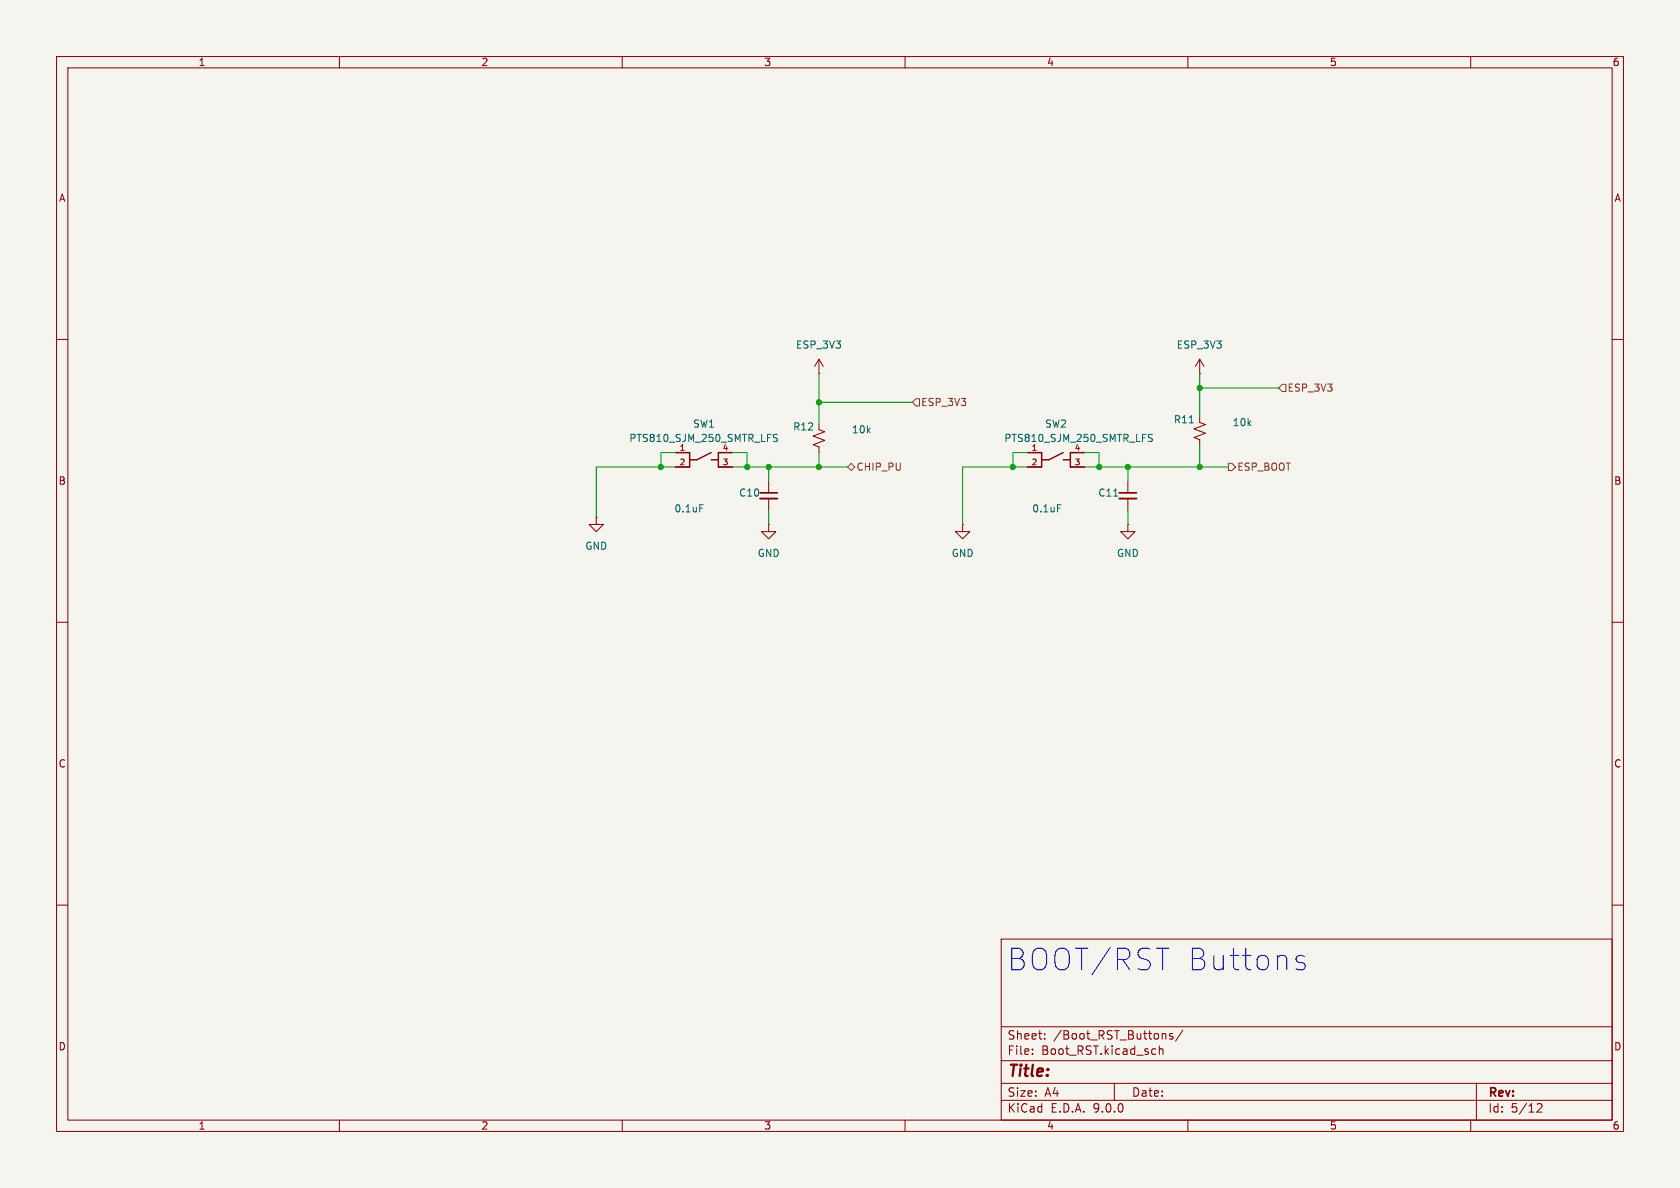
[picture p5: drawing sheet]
(kicad_sch
 (version 20250114)
 (generator "eeschema")
 (generator_version "9.0")
 (paper "A4")
 (lib_symbols
  (symbol "Device:C_Small"
   (pin_numbers (hide yes))
   (pin_names
    (offset 0.254) (hide yes)) (exclude_from_sim no) (in_bom yes) (on_board yes)
   (property "Reference" "C" (at 0.254 1.778 0) (effects (font (size 1.27 1.27)) (justify left)))
   (property "Value" "C_Small" (at 0.254 -2.032 0) (effects (font (size 1.27 1.27)) (justify left)))
   (property "Footprint" "" (at 0 0 0) (effects (font (size 1.27 1.27)) (hide yes)))
   (property "Datasheet" "~" (at 0 0 0) (effects (font (size 1.27 1.27)) (hide yes)))
   (property "Description" "Unpolarized capacitor, small symbol" (at 0 0 0) (effects (font (size 1.27 1.27)) (hide yes)))
   (symbol "C_Small_0_1"
    (polyline (pts (xy -1.524 0.508) (xy 1.524 0.508)) (stroke (width 0.3048) (type default)) (fill (type none)))
    (polyline (pts (xy -1.524 -0.508) (xy 1.524 -0.508)) (stroke (width 0.3302) (type default)) (fill (type none))))
   (symbol "C_Small_1_1"
    (pin passive line (at 0 2.54 270) (length 2.032) (name "~" (effects (font (size 1.27 1.27)))) (number "1" (effects (font (size 1.27 1.27)))))
    (pin passive line (at 0 -2.54 90) (length 2.032) (name "~" (effects (font (size 1.27 1.27)))) (number "2" (effects (font (size 1.27 1.27))))))
   (embedded_fonts no))
  (symbol "Device:R_Small_US"
   (pin_numbers (hide yes))
   (pin_names
    (offset 0.254) (hide yes)) (exclude_from_sim no) (in_bom yes) (on_board yes)
   (property "Reference" "R" (at 0.762 0.508 0) (effects (font (size 1.27 1.27)) (justify left)))
   (property "Value" "R_Small_US" (at 0.762 -1.016 0) (effects (font (size 1.27 1.27)) (justify left)))
   (property "Footprint" "" (at 0 0 0) (effects (font (size 1.27 1.27)) (hide yes)))
   (property "Datasheet" "~" (at 0 0 0) (effects (font (size 1.27 1.27)) (hide yes)))
   (property "Description" "Resistor, small US symbol" (at 0 0 0) (effects (font (size 1.27 1.27)) (hide yes)))
   (symbol "R_Small_US_1_1"
    (polyline (pts (xy 0 1.524) (xy 1.016 1.143) (xy 0 0.762) (xy -1.016 0.381) (xy 0 0)) (stroke (width 0) (type default)) (fill (type none)))
    (polyline (pts (xy 0 0) (xy 1.016 -0.381) (xy 0 -0.762) (xy -1.016 -1.143) (xy 0 -1.524)) (stroke (width 0) (type default)) (fill (type none)))
    (pin passive line (at 0 2.54 270) (length 1.016) (name "~" (effects (font (size 1.27 1.27)))) (number "1" (effects (font (size 1.27 1.27)))))
    (pin passive line (at 0 -2.54 90) (length 1.016) (name "~" (effects (font (size 1.27 1.27)))) (number "2" (effects (font (size 1.27 1.27))))))
   (embedded_fonts no))
  (symbol "PTS810_SJM_250_SMTR_LFS:PTS810_SJM_250_SMTR_LFS"
   (pin_names
    (offset 1.016)) (exclude_from_sim no) (in_bom yes) (on_board yes)
   (property "Reference" "SW" (at -3.81 1.27 0) (effects (font (size 1.27 1.27)) (justify left bottom)))
   (property "Value" "PTS810_SJM_250_SMTR_LFS" (at -5.08 -6.35 0) (effects (font (size 1.27 1.27)) (justify left bottom)))
   (property "Footprint" "PTS810_SJM_250_SMTR_LFS:SW_PTS810_SJM_250_SMTR_LFS" (at 0 0 0) (effects (font (size 1.27 1.27)) (justify bottom) (hide yes)))
   (property "Datasheet" "" (at 0 0 0) (effects (font (size 1.27 1.27)) (hide yes)))
   (property "Description" "" (at 0 0 0) (effects (font (size 1.27 1.27)) (hide yes)))
   (property "MF" "C&K" (at 0 0 0) (effects (font (size 1.27 1.27)) (justify bottom) (hide yes)))
   (property "Description_1" "Tactile Switch SPST-NO Top Actuated Surface Mount" (at 0 0 0) (effects (font (size 1.27 1.27)) (justify bottom) (hide yes)))
   (property "Package" "None" (at 0 0 0) (effects (font (size 1.27 1.27)) (justify bottom) (hide yes)))
   (property "Price" "None" (at 0 0 0) (effects (font (size 1.27 1.27)) (justify bottom) (hide yes)))
   (property "Check_prices" "https://www.snapeda.com/parts/PTS810%20SJM%20250%20SMTR%20LFS/C%2526K/view-part/?ref=eda" (at 0 0 0) (effects (font (size 1.27 1.27)) (justify bottom) (hide yes)))
   (property "STANDARD" "Manufacturer Recommendations" (at 0 0 0) (effects (font (size 1.27 1.27)) (justify bottom) (hide yes)))
   (property "SnapEDA_Link" "https://www.snapeda.com/parts/PTS810%20SJM%20250%20SMTR%20LFS/C%2526K/view-part/?ref=snap" (at 0 0 0) (effects (font (size 1.27 1.27)) (justify bottom) (hide yes)))
   (property "MP" "PTS810 SJM 250 SMTR LFS" (at 0 0 0) (effects (font (size 1.27 1.27)) (justify bottom) (hide yes)))
   (property "Availability" "In Stock" (at 0 0 0) (effects (font (size 1.27 1.27)) (justify bottom) (hide yes)))
   (property "MANUFACTURER" "CnK" (at 0 0 0) (effects (font (size 1.27 1.27)) (justify bottom) (hide yes)))
   (symbol "PTS810_SJM_250_SMTR_LFS_0_0"
    (polyline (pts (xy -2.54 0) (xy -5.08 0)) (stroke (width 0.254) (type default)) (fill (type none)))
    (polyline (pts (xy -2.54 0) (xy -2.54 -1.27)) (stroke (width 0.254) (type default)) (fill (type none)))
    (polyline (pts (xy -2.54 -1.27) (xy -2.54 -2.54)) (stroke (width 0.254) (type default)) (fill (type none)))
    (polyline (pts (xy -2.54 -1.27) (xy -1.27 -1.27)) (stroke (width 0.254) (type default)) (fill (type none)))
    (polyline (pts (xy -2.54 -2.54) (xy -5.08 -2.54)) (stroke (width 0.254) (type default)) (fill (type none)))
    (polyline (pts (xy -1.27 -1.27) (xy 1.27 0)) (stroke (width 0.254) (type default)) (fill (type none)))
    (polyline (pts (xy 1.27 -1.27) (xy 2.54 -1.27)) (stroke (width 0.254) (type default)) (fill (type none)))
    (polyline (pts (xy 2.54 0) (xy 2.54 -1.27)) (stroke (width 0.254) (type default)) (fill (type none)))
    (polyline (pts (xy 2.54 0) (xy 5.08 0)) (stroke (width 0.254) (type default)) (fill (type none)))
    (polyline (pts (xy 2.54 -1.27) (xy 2.54 -2.54)) (stroke (width 0.254) (type default)) (fill (type none)))
    (polyline (pts (xy 2.54 -2.54) (xy 5.08 -2.54)) (stroke (width 0.254) (type default)) (fill (type none)))
    (pin passive line (at -5.08 0 0) (length 2.54) (name "~" (effects (font (size 1.016 1.016)))) (number "1" (effects (font (size 1.016 1.016)))))
    (pin passive line (at -5.08 -2.54 0) (length 2.54) (name "~" (effects (font (size 1.016 1.016)))) (number "2" (effects (font (size 1.016 1.016)))))
    (pin passive line (at 5.08 0 180) (length 2.54) (name "~" (effects (font (size 1.016 1.016)))) (number "4" (effects (font (size 1.016 1.016)))))
    (pin passive line (at 5.08 -2.54 180) (length 2.54) (name "~" (effects (font (size 1.016 1.016)))) (number "3" (effects (font (size 1.016 1.016))))))
   (embedded_fonts no))
  (symbol "power:GND"
   (power)
   (pin_numbers (hide yes))
   (pin_names
    (offset 0) (hide yes)) (exclude_from_sim no) (in_bom yes) (on_board yes)
   (property "Reference" "#PWR" (at 0 -6.35 0) (effects (font (size 1.27 1.27)) (hide yes)))
   (property "Value" "GND" (at 0 -3.81 0) (effects (font (size 1.27 1.27))))
   (property "Footprint" "" (at 0 0 0) (effects (font (size 1.27 1.27)) (hide yes)))
   (property "Datasheet" "" (at 0 0 0) (effects (font (size 1.27 1.27)) (hide yes)))
   (property "Description" "Power symbol creates a global label with name \"GND\" , ground" (at 0 0 0) (effects (font (size 1.27 1.27)) (hide yes)))
   (symbol "GND_0_1"
    (polyline (pts (xy 0 0) (xy 0 -1.27) (xy 1.27 -1.27) (xy 0 -2.54) (xy -1.27 -1.27) (xy 0 -1.27)) (stroke (width 0) (type default)) (fill (type none))))
   (symbol "GND_1_1"
    (pin power_in line (at 0 0 270) (length 0) (name "~" (effects (font (size 1.27 1.27)))) (number "1" (effects (font (size 1.27 1.27))))))
   (embedded_fonts no))
  (symbol "power:VDD"
   (power)
   (pin_numbers (hide yes))
   (pin_names
    (offset 0) (hide yes)) (exclude_from_sim no) (in_bom yes) (on_board yes)
   (property "Reference" "#PWR" (at 0 -3.81 0) (effects (font (size 1.27 1.27)) (hide yes)))
   (property "Value" "VDD" (at 0 3.556 0) (effects (font (size 1.27 1.27))))
   (property "Footprint" "" (at 0 0 0) (effects (font (size 1.27 1.27)) (hide yes)))
   (property "Datasheet" "" (at 0 0 0) (effects (font (size 1.27 1.27)) (hide yes)))
   (property "Description" "Power symbol creates a global label with name \"VDD\"" (at 0 0 0) (effects (font (size 1.27 1.27)) (hide yes)))
   (symbol "VDD_0_1"
    (polyline (pts (xy -0.762 1.27) (xy 0 2.54)) (stroke (width 0) (type default)) (fill (type none)))
    (polyline (pts (xy 0 2.54) (xy 0.762 1.27)) (stroke (width 0) (type default)) (fill (type none)))
    (polyline (pts (xy 0 0) (xy 0 2.54)) (stroke (width 0) (type default)) (fill (type none))))
   (symbol "VDD_1_1"
    (pin power_in line (at 0 0 90) (length 0) (name "~" (effects (font (size 1.27 1.27)))) (number "1" (effects (font (size 1.27 1.27))))))
   (embedded_fonts no)))
 (text "BOOT/RST Buttons"
  (exclude_from_sim no)
  (at 204.724 169.926 0)
  (effects (font (size 3.81 3.81))))
 (junction
  (at 144.78 82.55)
  (diameter 0)
  (color 0 0 0 0))
 (junction
  (at 212.09 82.55)
  (diameter 0)
  (color 0 0 0 0))
 (junction
  (at 179.07 82.55)
  (diameter 0)
  (color 0 0 0 0))
 (junction
  (at 132.08 82.55)
  (diameter 0)
  (color 0 0 0 0))
 (junction
  (at 199.39 82.55)
  (diameter 0)
  (color 0 0 0 0))
 (junction
  (at 194.31 82.55)
  (diameter 0)
  (color 0 0 0 0))
 (junction
  (at 212.09 68.58)
  (diameter 0)
  (color 0 0 0 0))
 (junction
  (at 144.78 71.12)
  (diameter 0)
  (color 0 0 0 0))
 (junction
  (at 135.89 82.55)
  (diameter 0)
  (color 0 0 0 0))
 (junction
  (at 116.84 82.55)
  (diameter 0)
  (color 0 0 0 0))
 (wire
  (pts (xy 194.31 82.55) (xy 199.39 82.55))
  (stroke (width 0) (type default)))
 (wire
  (pts (xy 191.77 82.55) (xy 194.31 82.55))
  (stroke (width 0) (type default)))
 (wire
  (pts (xy 135.89 90.17) (xy 135.89 92.71))
  (stroke (width 0) (type default)))
 (wire
  (pts (xy 212.09 68.58) (xy 212.09 73.66))
  (stroke (width 0) (type default)))
 (wire
  (pts (xy 129.54 82.55) (xy 132.08 82.55))
  (stroke (width 0) (type default)))
 (wire
  (pts (xy 212.09 78.74) (xy 212.09 82.55))
  (stroke (width 0) (type default)))
 (wire
  (pts (xy 105.41 82.55) (xy 116.84 82.55))
  (stroke (width 0) (type default)))
 (wire
  (pts (xy 132.08 80.01) (xy 132.08 82.55))
  (stroke (width 0) (type default)))
 (wire
  (pts (xy 212.09 66.04) (xy 212.09 68.58))
  (stroke (width 0) (type default)))
 (wire
  (pts (xy 179.07 82.55) (xy 181.61 82.55))
  (stroke (width 0) (type default)))
 (wire
  (pts (xy 144.78 66.04) (xy 144.78 71.12))
  (stroke (width 0) (type default)))
 (wire
  (pts (xy 212.09 82.55) (xy 217.17 82.55))
  (stroke (width 0) (type default)))
 (wire
  (pts (xy 116.84 80.01) (xy 119.38 80.01))
  (stroke (width 0) (type default)))
 (wire
  (pts (xy 144.78 71.12) (xy 144.78 74.93))
  (stroke (width 0) (type default)))
 (wire
  (pts (xy 144.78 80.01) (xy 144.78 82.55))
  (stroke (width 0) (type default)))
 (wire
  (pts (xy 199.39 90.17) (xy 199.39 92.71))
  (stroke (width 0) (type default)))
 (wire
  (pts (xy 135.89 82.55) (xy 144.78 82.55))
  (stroke (width 0) (type default)))
 (wire
  (pts (xy 170.18 82.55) (xy 170.18 92.71))
  (stroke (width 0) (type default)))
 (wire
  (pts (xy 116.84 82.55) (xy 119.38 82.55))
  (stroke (width 0) (type default)))
 (wire
  (pts (xy 129.54 80.01) (xy 132.08 80.01))
  (stroke (width 0) (type default)))
 (wire
  (pts (xy 135.89 82.55) (xy 135.89 85.09))
  (stroke (width 0) (type default)))
 (wire
  (pts (xy 105.41 82.55) (xy 105.41 91.44))
  (stroke (width 0) (type default)))
 (wire
  (pts (xy 170.18 82.55) (xy 179.07 82.55))
  (stroke (width 0) (type default)))
 (wire
  (pts (xy 135.89 82.55) (xy 132.08 82.55))
  (stroke (width 0) (type default)))
 (wire
  (pts (xy 179.07 80.01) (xy 181.61 80.01))
  (stroke (width 0) (type default)))
 (wire
  (pts (xy 199.39 82.55) (xy 199.39 85.09))
  (stroke (width 0) (type default)))
 (wire
  (pts (xy 212.09 68.58) (xy 226.06 68.58))
  (stroke (width 0) (type default)))
 (wire
  (pts (xy 191.77 80.01) (xy 194.31 80.01))
  (stroke (width 0) (type default)))
 (wire
  (pts (xy 144.78 71.12) (xy 161.29 71.12))
  (stroke (width 0) (type default)))
 (wire
  (pts (xy 199.39 82.55) (xy 212.09 82.55))
  (stroke (width 0) (type default)))
 (wire
  (pts (xy 179.07 80.01) (xy 179.07 82.55))
  (stroke (width 0) (type default)))
 (wire
  (pts (xy 194.31 80.01) (xy 194.31 82.55))
  (stroke (width 0) (type default)))
 (wire
  (pts (xy 144.78 82.55) (xy 149.86 82.55))
  (stroke (width 0) (type default)))
 (wire
  (pts (xy 116.84 80.01) (xy 116.84 82.55))
  (stroke (width 0) (type default)))
 (hierarchical_label "ESP_3V3"
  (shape input)
  (at 161.29 71.12 0)
  (effects (font (size 1.27 1.27)) (justify left)))
 (hierarchical_label "ESP_BOOT"
  (shape output)
  (at 217.17 82.55 0)
  (effects (font (size 1.27 1.27)) (justify left)))
 (hierarchical_label "CHIP_PU"
  (shape bidirectional)
  (at 149.86 82.55 0)
  (effects (font (size 1.27 1.27)) (justify left)))
 (hierarchical_label "ESP_3V3"
  (shape input)
  (at 226.06 68.58 0)
  (effects (font (size 1.27 1.27)) (justify left)))
 (symbol
  (lib_id "power:GND")
  (at 170.18 92.71 0)
  (unit 1)
  (exclude_from_sim no)
  (in_bom yes)
  (on_board yes)
  (dnp no)
  (fields_autoplaced yes)
  (property "Reference" "#PWR033" (at 170.18 99.06 0) (effects (font (size 1.27 1.27)) (hide yes)))
  (property "Value" "GND" (at 170.18 97.79 0) (effects (font (size 1.27 1.27))))
  (property "Footprint" "" (at 170.18 92.71 0) (effects (font (size 1.27 1.27)) (hide yes)))
  (property "Datasheet" "" (at 170.18 92.71 0) (effects (font (size 1.27 1.27)) (hide yes)))
  (property "Description" "Power symbol creates a global label with name \"GND\" , ground" (at 170.18 92.71 0) (effects (font (size 1.27 1.27)) (hide yes)))
  (pin "1"))
 (symbol
  (lib_id "power:GND")
  (at 105.41 91.44 0)
  (unit 1)
  (exclude_from_sim no)
  (in_bom yes)
  (on_board yes)
  (dnp no)
  (fields_autoplaced yes)
  (property "Reference" "#PWR031" (at 105.41 97.79 0) (effects (font (size 1.27 1.27)) (hide yes)))
  (property "Value" "GND" (at 105.41 96.52 0) (effects (font (size 1.27 1.27))))
  (property "Footprint" "" (at 105.41 91.44 0) (effects (font (size 1.27 1.27)) (hide yes)))
  (property "Datasheet" "" (at 105.41 91.44 0) (effects (font (size 1.27 1.27)) (hide yes)))
  (property "Description" "Power symbol creates a global label with name \"GND\" , ground" (at 105.41 91.44 0) (effects (font (size 1.27 1.27)) (hide yes)))
  (pin "1"))
 (symbol
  (lib_id "Device:R_Small_US")
  (at 144.78 77.47 180)
  (unit 1)
  (exclude_from_sim no)
  (in_bom yes)
  (on_board yes)
  (dnp no)
  (property "Reference" "R12" (at 144.018 75.438 0) (effects (font (size 1.27 1.27)) (justify left)))
  (property "Value" "10k" (at 154.178 75.946 0) (effects (font (size 1.27 1.27)) (justify left)))
  (property "Footprint" "Resistor_SMD:R_0805_2012Metric" (at 144.78 77.47 0) (effects (font (size 1.27 1.27)) (hide yes)))
  (property "Datasheet" "~" (at 144.78 77.47 0) (effects (font (size 1.27 1.27)) (hide yes)))
  (property "Description" "Resistor, small US symbol" (at 144.78 77.47 0) (effects (font (size 1.27 1.27)) (hide yes)))
  (pin "1")
  (pin "2"))
 (symbol
  (lib_id "power:VDD")
  (at 144.78 66.04 0)
  (unit 1)
  (exclude_from_sim no)
  (in_bom yes)
  (on_board yes)
  (dnp no)
  (fields_autoplaced yes)
  (property "Reference" "#PWR029" (at 144.78 69.85 0) (effects (font (size 1.27 1.27)) (hide yes)))
  (property "Value" "ESP_3V3" (at 144.78 60.96 0) (effects (font (size 1.27 1.27))))
  (property "Footprint" "" (at 144.78 66.04 0) (effects (font (size 1.27 1.27)) (hide yes)))
  (property "Datasheet" "" (at 144.78 66.04 0) (effects (font (size 1.27 1.27)) (hide yes)))
  (property "Description" "Power symbol creates a global label with name \"VDD\"" (at 144.78 66.04 0) (effects (font (size 1.27 1.27)) (hide yes)))
  (pin "1"))
 (symbol
  (lib_id "PTS810_SJM_250_SMTR_LFS:PTS810_SJM_250_SMTR_LFS")
  (at 186.69 80.01 0)
  (unit 1)
  (exclude_from_sim no)
  (in_bom yes)
  (on_board yes)
  (dnp no)
  (property "Reference" "SW2" (at 186.69 74.93 0) (effects (font (size 1.27 1.27))))
  (property "Value" "PTS810_SJM_250_SMTR_LFS" (at 190.754 77.47 0) (effects (font (size 1.27 1.27))))
  (property "Footprint" "PTS810_SJM_250_SMTR_LFS:SW_PTS810_SJM_250_SMTR_LFS" (at 186.69 80.01 0) (effects (font (size 1.27 1.27)) (justify bottom) (hide yes)))
  (property "Datasheet" "" (at 186.69 80.01 0) (effects (font (size 1.27 1.27)) (hide yes)))
  (property "Description" "" (at 186.69 80.01 0) (effects (font (size 1.27 1.27)) (hide yes)))
  (property "MF" "C&K" (at 186.69 80.01 0) (effects (font (size 1.27 1.27)) (justify bottom) (hide yes)))
  (property "Description_1" "Tactile Switch SPST-NO Top Actuated Surface Mount" (at 186.69 80.01 0) (effects (font (size 1.27 1.27)) (justify bottom) (hide yes)))
  (property "Package" "None" (at 186.69 80.01 0) (effects (font (size 1.27 1.27)) (justify bottom) (hide yes)))
  (property "Price" "None" (at 186.69 80.01 0) (effects (font (size 1.27 1.27)) (justify bottom) (hide yes)))
  (property "Check_prices" "https://www.snapeda.com/parts/PTS810%20SJM%20250%20SMTR%20LFS/C%2526K/view-part/?ref=eda" (at 186.69 80.01 0) (effects (font (size 1.27 1.27)) (justify bottom) (hide yes)))
  (property "STANDARD" "Manufacturer Recommendations" (at 186.69 80.01 0) (effects (font (size 1.27 1.27)) (justify bottom) (hide yes)))
  (property "SnapEDA_Link" "https://www.snapeda.com/parts/PTS810%20SJM%20250%20SMTR%20LFS/C%2526K/view-part/?ref=snap" (at 186.69 80.01 0) (effects (font (size 1.27 1.27)) (justify bottom) (hide yes)))
  (property "MP" "PTS810 SJM 250 SMTR LFS" (at 186.69 80.01 0) (effects (font (size 1.27 1.27)) (justify bottom) (hide yes)))
  (property "Availability" "In Stock" (at 186.69 80.01 0) (effects (font (size 1.27 1.27)) (justify bottom) (hide yes)))
  (property "MANUFACTURER" "CnK" (at 186.69 80.01 0) (effects (font (size 1.27 1.27)) (justify bottom) (hide yes)))
  (pin "2")
  (pin "1")
  (pin "3")
  (pin "4"))
 (symbol
  (lib_id "power:GND")
  (at 135.89 92.71 0)
  (unit 1)
  (exclude_from_sim no)
  (in_bom yes)
  (on_board yes)
  (dnp no)
  (fields_autoplaced yes)
  (property "Reference" "#PWR032" (at 135.89 99.06 0) (effects (font (size 1.27 1.27)) (hide yes)))
  (property "Value" "GND" (at 135.89 97.79 0) (effects (font (size 1.27 1.27))))
  (property "Footprint" "" (at 135.89 92.71 0) (effects (font (size 1.27 1.27)) (hide yes)))
  (property "Datasheet" "" (at 135.89 92.71 0) (effects (font (size 1.27 1.27)) (hide yes)))
  (property "Description" "Power symbol creates a global label with name \"GND\" , ground" (at 135.89 92.71 0) (effects (font (size 1.27 1.27)) (hide yes)))
  (pin "1"))
 (symbol
  (lib_id "Device:R_Small_US")
  (at 212.09 76.2 180)
  (unit 1)
  (exclude_from_sim no)
  (in_bom yes)
  (on_board yes)
  (dnp no)
  (property "Reference" "R11" (at 211.328 74.168 0) (effects (font (size 1.27 1.27)) (justify left)))
  (property "Value" "10k" (at 221.488 74.676 0) (effects (font (size 1.27 1.27)) (justify left)))
  (property "Footprint" "Resistor_SMD:R_0805_2012Metric" (at 212.09 76.2 0) (effects (font (size 1.27 1.27)) (hide yes)))
  (property "Datasheet" "~" (at 212.09 76.2 0) (effects (font (size 1.27 1.27)) (hide yes)))
  (property "Description" "Resistor, small US symbol" (at 212.09 76.2 0) (effects (font (size 1.27 1.27)) (hide yes)))
  (pin "1")
  (pin "2"))
 (symbol
  (lib_id "Device:C_Small")
  (at 199.39 87.63 0)
  (unit 1)
  (exclude_from_sim no)
  (in_bom yes)
  (on_board yes)
  (dnp no)
  (property "Reference" "C11" (at 194.056 87.122 0) (effects (font (size 1.27 1.27)) (justify left)))
  (property "Value" "0.1uF" (at 182.372 89.916 0) (effects (font (size 1.27 1.27)) (justify left)))
  (property "Footprint" "Capacitor_SMD:C_0805_2012Metric" (at 199.39 87.63 0) (effects (font (size 1.27 1.27)) (hide yes)))
  (property "Datasheet" "~" (at 199.39 87.63 0) (effects (font (size 1.27 1.27)) (hide yes)))
  (property "Description" "Unpolarized capacitor, small symbol" (at 199.39 87.63 0) (effects (font (size 1.27 1.27)) (hide yes)))
  (pin "2")
  (pin "1"))
 (symbol
  (lib_id "Device:C_Small")
  (at 135.89 87.63 0)
  (unit 1)
  (exclude_from_sim no)
  (in_bom yes)
  (on_board yes)
  (dnp no)
  (property "Reference" "C10" (at 130.556 87.122 0) (effects (font (size 1.27 1.27)) (justify left)))
  (property "Value" "0.1uF" (at 119.126 89.916 0) (effects (font (size 1.27 1.27)) (justify left)))
  (property "Footprint" "Capacitor_SMD:C_0805_2012Metric" (at 135.89 87.63 0) (effects (font (size 1.27 1.27)) (hide yes)))
  (property "Datasheet" "~" (at 135.89 87.63 0) (effects (font (size 1.27 1.27)) (hide yes)))
  (property "Description" "Unpolarized capacitor, small symbol" (at 135.89 87.63 0) (effects (font (size 1.27 1.27)) (hide yes)))
  (pin "2")
  (pin "1"))
 (symbol
  (lib_id "PTS810_SJM_250_SMTR_LFS:PTS810_SJM_250_SMTR_LFS")
  (at 124.46 80.01 0)
  (unit 1)
  (exclude_from_sim no)
  (in_bom yes)
  (on_board yes)
  (dnp no)
  (fields_autoplaced yes)
  (property "Reference" "SW1" (at 124.46 74.93 0) (effects (font (size 1.27 1.27))))
  (property "Value" "PTS810_SJM_250_SMTR_LFS" (at 124.46 77.47 0) (effects (font (size 1.27 1.27))))
  (property "Footprint" "PTS810_SJM_250_SMTR_LFS:SW_PTS810_SJM_250_SMTR_LFS" (at 124.46 80.01 0) (effects (font (size 1.27 1.27)) (justify bottom) (hide yes)))
  (property "Datasheet" "" (at 124.46 80.01 0) (effects (font (size 1.27 1.27)) (hide yes)))
  (property "Description" "" (at 124.46 80.01 0) (effects (font (size 1.27 1.27)) (hide yes)))
  (property "MF" "C&K" (at 124.46 80.01 0) (effects (font (size 1.27 1.27)) (justify bottom) (hide yes)))
  (property "Description_1" "Tactile Switch SPST-NO Top Actuated Surface Mount" (at 124.46 80.01 0) (effects (font (size 1.27 1.27)) (justify bottom) (hide yes)))
  (property "Package" "None" (at 124.46 80.01 0) (effects (font (size 1.27 1.27)) (justify bottom) (hide yes)))
  (property "Price" "None" (at 124.46 80.01 0) (effects (font (size 1.27 1.27)) (justify bottom) (hide yes)))
  (property "Check_prices" "https://www.snapeda.com/parts/PTS810%20SJM%20250%20SMTR%20LFS/C%2526K/view-part/?ref=eda" (at 124.46 80.01 0) (effects (font (size 1.27 1.27)) (justify bottom) (hide yes)))
  (property "STANDARD" "Manufacturer Recommendations" (at 124.46 80.01 0) (effects (font (size 1.27 1.27)) (justify bottom) (hide yes)))
  (property "SnapEDA_Link" "https://www.snapeda.com/parts/PTS810%20SJM%20250%20SMTR%20LFS/C%2526K/view-part/?ref=snap" (at 124.46 80.01 0) (effects (font (size 1.27 1.27)) (justify bottom) (hide yes)))
  (property "MP" "PTS810 SJM 250 SMTR LFS" (at 124.46 80.01 0) (effects (font (size 1.27 1.27)) (justify bottom) (hide yes)))
  (property "Availability" "In Stock" (at 124.46 80.01 0) (effects (font (size 1.27 1.27)) (justify bottom) (hide yes)))
  (property "MANUFACTURER" "CnK" (at 124.46 80.01 0) (effects (font (size 1.27 1.27)) (justify bottom) (hide yes)))
  (pin "2")
  (pin "1")
  (pin "3")
  (pin "4"))
 (symbol
  (lib_id "power:GND")
  (at 199.39 92.71 0)
  (unit 1)
  (exclude_from_sim no)
  (in_bom yes)
  (on_board yes)
  (dnp no)
  (fields_autoplaced yes)
  (property "Reference" "#PWR034" (at 199.39 99.06 0) (effects (font (size 1.27 1.27)) (hide yes)))
  (property "Value" "GND" (at 199.39 97.79 0) (effects (font (size 1.27 1.27))))
  (property "Footprint" "" (at 199.39 92.71 0) (effects (font (size 1.27 1.27)) (hide yes)))
  (property "Datasheet" "" (at 199.39 92.71 0) (effects (font (size 1.27 1.27)) (hide yes)))
  (property "Description" "Power symbol creates a global label with name \"GND\" , ground" (at 199.39 92.71 0) (effects (font (size 1.27 1.27)) (hide yes)))
  (pin "1"))
 (symbol
  (lib_id "power:VDD")
  (at 212.09 66.04 0)
  (unit 1)
  (exclude_from_sim no)
  (in_bom yes)
  (on_board yes)
  (dnp no)
  (fields_autoplaced yes)
  (property "Reference" "#PWR030" (at 212.09 69.85 0) (effects (font (size 1.27 1.27)) (hide yes)))
  (property "Value" "ESP_3V3" (at 212.09 60.96 0) (effects (font (size 1.27 1.27))))
  (property "Footprint" "" (at 212.09 66.04 0) (effects (font (size 1.27 1.27)) (hide yes)))
  (property "Datasheet" "" (at 212.09 66.04 0) (effects (font (size 1.27 1.27)) (hide yes)))
  (property "Description" "Power symbol creates a global label with name \"VDD\"" (at 212.09 66.04 0) (effects (font (size 1.27 1.27)) (hide yes)))
  (pin "1")))
